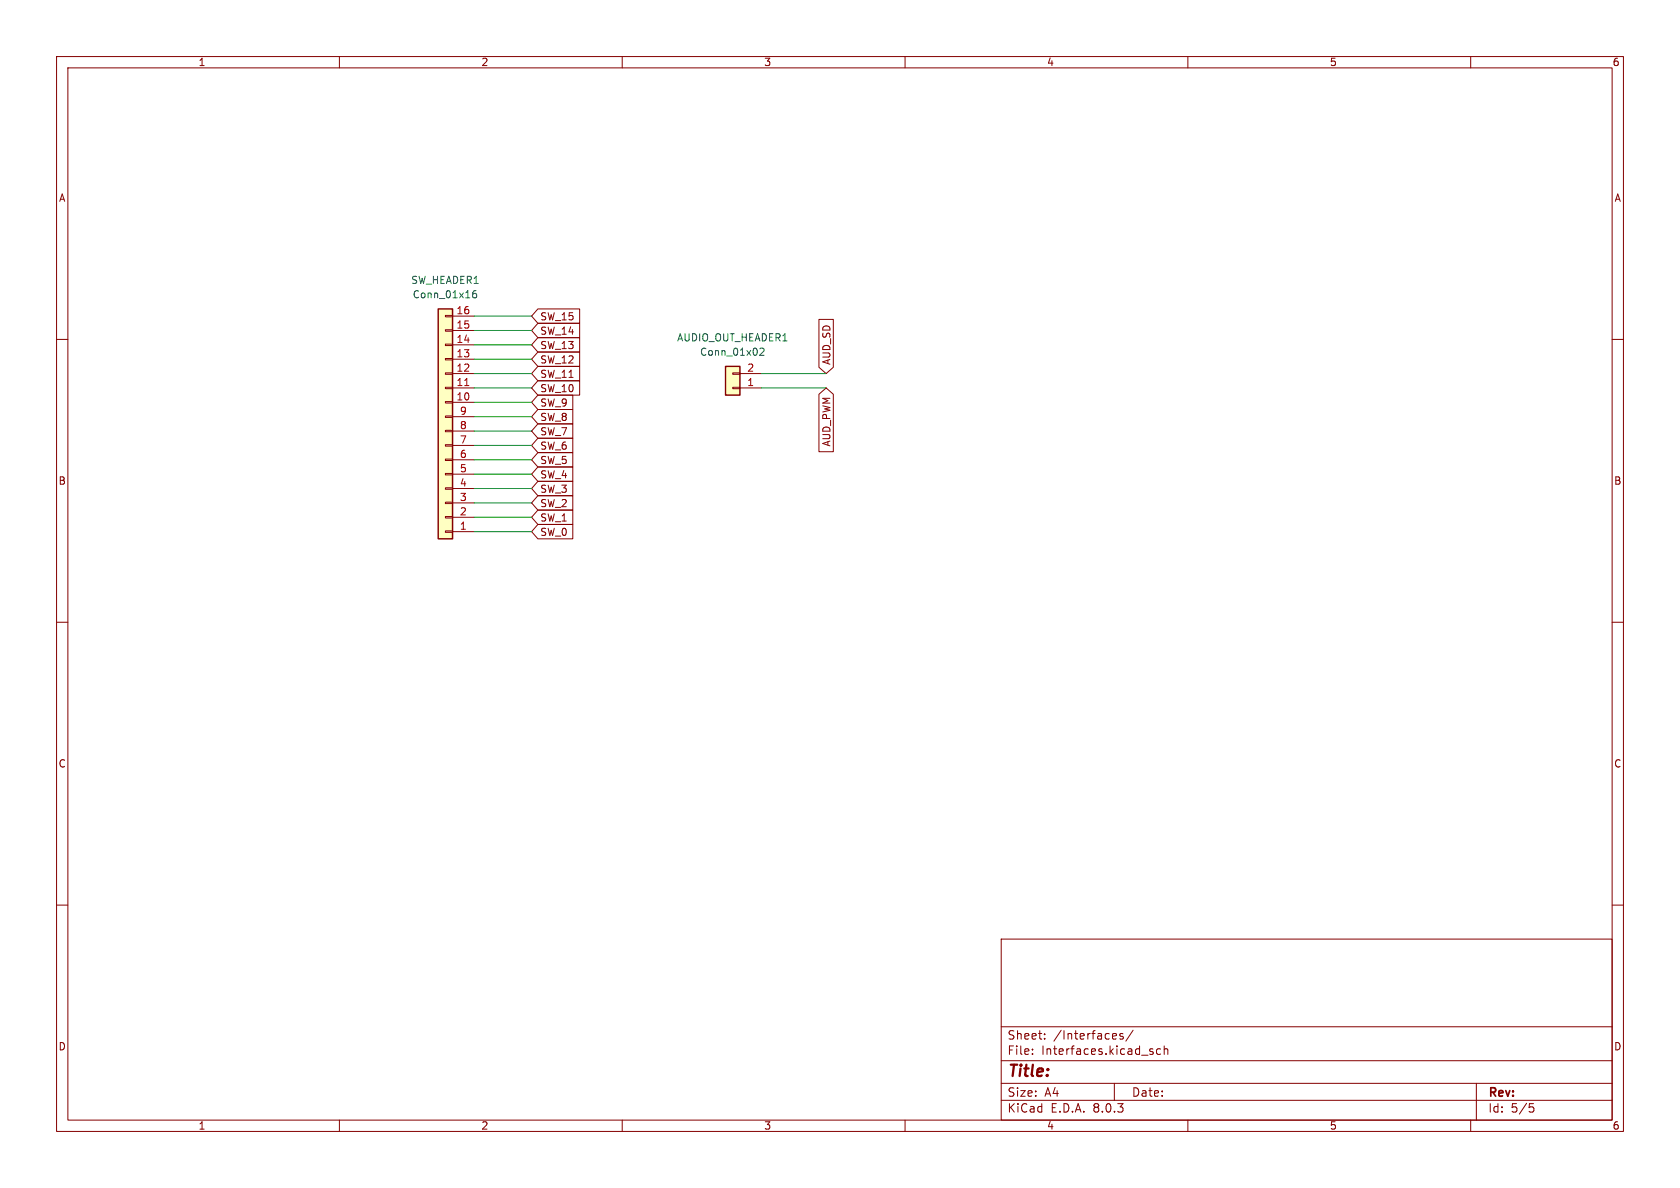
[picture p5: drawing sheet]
<svg xmlns="http://www.w3.org/2000/svg" width="297mm" height="210mm" viewBox="0 0 297 210" stroke-linecap="round" stroke-linejoin="round" font-family="sans-serif">
<g fill="none" stroke="#840000" stroke-width=".18">
<path d="M10 10h277v190h-277zM12 12h273v186h-273zM60 10v2M110 10v2M160 10v2M210 10v2M260 10v2M10 60h2M285 60h2M10 110h2M285 110h2M10 160h2"/>
<path d="M285 160h2M177 166h108v32h-108zM60 198v2M110 198v2M160 198v2M177 194.5h108M177 191.5h108M177 187.5h108M177 181.5h108M182.5 186.3v.1M182.5 185.5v.1M184.7 183.6v.1"/>
<path d="M184.7 182.8v.1M197 191.5v3M197.3 182.8l.1 .3-.7 .1M198.5 182.8l-.3-.1-.2 .2v.2l.5 .2v.3h-.5M200.3 182.1l-1.3 2M203.7 185.9l.2 .2-.2 .3M203.7 185.4l.1 .1M205.2 185.5l-.5-.1-.2 .3v.4l.1 .2h.6M205.8 185.5l.2-.1 .4 .1 .1 .9M205.8 184.9v1.5M210 198v2M260 198v2"/>
<path d="M261 191.5v6.5M270.4 195.1h.7M270.5 195.7h.4l.3 .3-.2 .5-.5 .1"/>
</g>
<path d="M128.3 64.8h2.5v5.1h-2.5z" fill="#ffffc2"/>
<path d="M129.5 65.9h1.3v.3h-1.3zM129.5 68.5h1.3v.2h-1.3zM130.8 68.6h3.8M130.8 66h3.8" fill="none" stroke="#840000" stroke-width=".18"/>
<path d="M128.3 64.8h2.5v5.1h-2.5z" fill="none" stroke="#840000" stroke-width=".25"/>
<path d="M134.3 61.7l.5-.2 .3 .4-.8 .9h.8" fill="none" stroke="#006464" stroke-width=".18"/>
<path d="M77.5 54.6h2.5v40.7h-2.5z" fill="#ffffc2"/>
<g fill="none" stroke="#840000" stroke-width=".18">
<path d="M78.7 55.8h1.3v.2h-1.3zM78.7 58.3h1.3v.2h-1.3zM80 58.4h3.8M80 55.9h3.8M95.1 54.6h7.4v2.6h-7.4l-1.1-1.3zM95.1 59.7h7.4v2.5h-7.4l-1.1-1.2zM95.1 57.1h7.4v2.6h-7.4l-1.1-1.3zM144.8 56.5h2.5v8.4l-1.3 1.1-1.2-1.1zM78.7 60.8h1.3v.3h-1.3zM78.7 63.4h1.3v.2h-1.3zM78.7 65.9h1.3v.3h-1.3zM78.7 68.5h1.3v.2h-1.3z"/>
<path d="M78.7 71h1.3v.2h-1.3zM78.7 73.5h1.3v.3h-1.3zM78.7 76.1h1.3v.2h-1.3zM78.7 78.6h1.3v.3h-1.3zM80 71.1h3.8M80 68.6h3.8M80 66h3.8M80 63.5h3.8M80 61h3.8M80 78.7h3.8M80 76.2h3.8M80 73.7h3.8"/>
<path d="M95.1 62.2h7.4v2.6h-7.4l-1.1-1.3zM95.1 67.3h7.4v2.6h-7.4l-1.1-1.3zM95.1 64.8h7.4v2.5h-7.4l-1.1-1.3zM95.1 69.8h6.2v2.6h-6.2l-1.1-1.3zM95.1 72.4h6.2v2.5h-6.2l-1.1-1.2zM95.1 74.9h6.2v2.6h-6.2l-1.1-1.3zM95.1 77.5h6.2v2.5h-6.2l-1.1-1.3zM144.8 69.7l1.2-1.1 1.3 1.1v10.2h-2.5zM78.7 81.2h1.3v.2h-1.3zM78.7 83.7h1.3v.2h-1.3zM78.7 86.2h1.3v.3h-1.3zM78.7 88.8h1.3v.2h-1.3z"/>
<path d="M78.7 91.3h1.3v.3h-1.3zM78.7 93.9h1.3v.2h-1.3zM80 94h3.8M80 91.4h3.8M80 88.9h3.8M80 86.4h3.8M80 83.8h3.8M80 81.3h3.8M95.1 85.1h6.2v2.5h-6.2l-1.1-1.2zM95.1 90.2h6.2v2.5h-6.2l-1.1-1.3zM95.1 87.6h6.2v2.6h-6.2l-1.1-1.3zM95.1 82.5h6.2v2.6h-6.2l-1.1-1.3z"/>
<path d="M95.1 92.7h6.2v2.6h-6.2l-1.1-1.3zM95.1 80h6.2v2.6h-6.2l-1.1-1.3z"/>
</g>
<path d="M77.5 54.6h2.5v40.7h-2.5z" fill="none" stroke="#840000" stroke-width=".25"/>
<path d="M82.2 68.2h.7" fill="none" stroke="#a90000" stroke-width=".18"/>
<path d="M84.2 51.4h-.4a.86 .86 0 0 0 0 1.2l.4-.1 .1-.4-.3-.2h-.2l-.3 .2" fill="none" stroke="#006464" stroke-width=".18"/>
<g fill="none" stroke="#009600" stroke-width=".18">
<path d="M83.8 58.4h10.2M83.8 55.9h10.2M83.8 61h10.2M83.8 78.7h10.2M83.8 76.2h10.2M83.8 68.6h10.2M83.8 73.7h10.2M83.8 71.1h10.2M83.8 66h10.2M83.8 63.5h10.2M134.6 68.6h11.4M134.6 66h11.4"/>
<path d="M83.8 91.4h10.2M83.8 86.4h10.2M83.8 88.9h10.2M83.8 83.8h10.2M83.8 81.3h10.2M83.8 94h10.2"/>
</g>
<text font-size="2.8" fill="#840000" x="178" y="190.9">Title:</text>
<g font-size="2.1" fill="#840000">
<text x="178" y="184">Sheet:</text>
<text x="186.2" y="184">/Interfaces/</text>
<text x="178" y="186.7">File:</text>
<text x="184.1" y="186.7">Interfaces.kicad_sch</text>
<text x="178" y="196.9">KiCad</text>
<text x="178" y="194.1">Size:</text>
<text x="184.7" y="194.1">A4</text>
<text x="185.7" y="196.9">E.D.A.</text>
<text x="193.3" y="196.9">8.0.3</text>
<text x="200" y="194.1">Date:</text>
<text x="263" y="194.3">Rev:</text>
<text x="263" y="196.9">Id:</text>
<text x="267.1" y="196.9">5/5</text>
</g>
<g font-size="1.8" fill="#840000">
<text x="35" y="11.9">1</text>
<text x="85" y="11.9">2</text>
<text x="135" y="11.9">3</text>
<text x="185" y="11.9">4</text>
<text x="235" y="11.9">5</text>
<text x="285" y="11.9">6</text>
<text x="10.3" y="35.9">A</text>
<text x="285.3" y="35.9">A</text>
<text x="95.4" y="56.8">SW_15</text>
<text x="95.4" y="59.4">SW_14</text>
<text x="95.4" y="64.5">SW_12</text>
<text x="95.4" y="61.9">SW_13</text>
<text x="147" y="64.6" transform="rotate(-90 147 64.6)">AUD_SD</text>
<text x="95.4" y="69.5">SW_10</text>
<text x="95.4" y="67">SW_11</text>
<text x="95.4" y="72.1">SW_9</text>
<text x="95.4" y="74.6">SW_8</text>
<text x="95.4" y="77.2">SW_7</text>
<text x="95.4" y="82.2">SW_5</text>
<text x="95.4" y="79.7">SW_6</text>
<text x="147" y="79" transform="rotate(-90 147 79)">AUD_PWM</text>
<text x="10.3" y="85.9">B</text>
<text x="95.4" y="87.3">SW_3</text>
<text x="95.4" y="89.9">SW_2</text>
<text x="95.4" y="84.8">SW_4</text>
<text x="285.3" y="85.9">B</text>
<text x="95.4" y="92.4">SW_1</text>
<text x="95.4" y="94.9">SW_0</text>
<text x="10.3" y="135.9">C</text>
<text x="285.3" y="135.9">C</text>
<text x="10.3" y="185.9">D</text>
<text x="285.3" y="185.9">D</text>
<text x="35" y="199.9">1</text>
<text x="85" y="199.9">2</text>
<text x="135" y="199.9">3</text>
<text x="185" y="199.9">4</text>
<text x="235" y="199.9">5</text>
<text x="285" y="199.9">6</text>
</g>
<g font-size="1.8" fill="#006464">
<text x="72.6" y="50.4">SW_HEADER1</text>
<text x="72.9" y="52.9">Conn_01x16</text>
<text x="119.6" y="60.6">AUDIO_OUT_HEADER1</text>
<text x="123.7" y="63.1">Conn_01x02</text>
</g>
<g font-size="1.8" fill="#a90000">
<text x="80.6" y="58.2">15</text>
<text x="80.6" y="55.6">16</text>
<text x="80.6" y="65.8">12</text>
<text x="80.6" y="63.2">13</text>
<text x="80.6" y="60.7">14</text>
<text x="132" y="65.8">2</text>
<text x="80.6" y="70.9">10</text>
<text x="80.6" y="68.3">11</text>
<text x="132" y="68.3">1</text>
<text x="81.2" y="75.9">8</text>
<text x="81.2" y="73.4">9</text>
<text x="81.2" y="83.6">5</text>
<text x="81.2" y="81">6</text>
<text x="81.2" y="78.5">7</text>
<text x="81.2" y="88.6">3</text>
<text x="81.2" y="86.1">4</text>
<text x="81.2" y="93.7">1</text>
<text x="81.2" y="91.2">2</text>
</g>
</svg>
